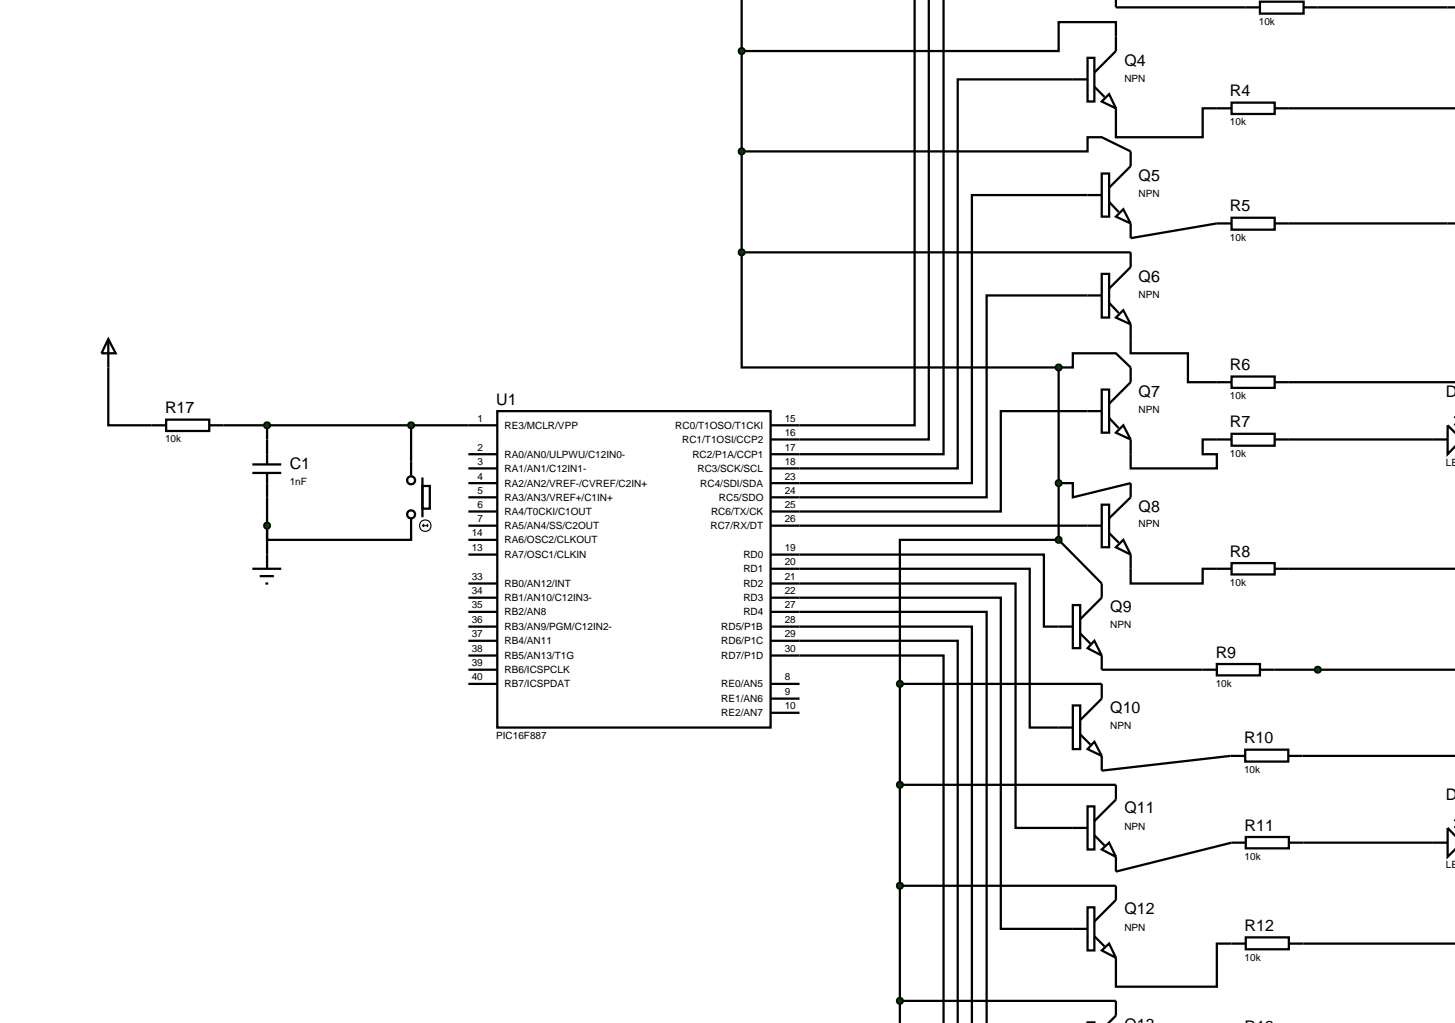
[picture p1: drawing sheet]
<svg xmlns="http://www.w3.org/2000/svg" width="257mm" height="180mm" viewBox="0 0 257 180" stroke-linecap="round" stroke-linejoin="round" font-family="sans-serif">
<g fill="none" stroke="#000" stroke-width=".4">
<path d="M130.8 0v44.5M161.3 0v75h-25.4M163.8 0v77.5h-27.9M166.4 0v80.1h-30.5M189.2 14h-20.3v68.6h-33M196.8 6.4v-2.5h-10.1v5.1h-55.9M196.8 1.3h25.4M217.2 18.1h7.6v2h-7.6zM217.2 19.1h-5.1v5.1h-15.3v-2.5M222.2 .3h7.7v2.1h-7.7zM224.8 19.1h31.8M229.9 1.3h26.7"/>
<path d="M130.8 26.7h61v-2.5h2.5l5.1 2.5M191.8 34.4h-20.4v50.8h-35.5M217.2 38.4h7.6v2.1h-7.6zM217.2 39.4h-2.6l-15.2 2.6M224.8 39.4h31.8M130.8 44.5v20.3h55.9M130.8 44.5h68.6M191.8 52.1h-17.8v35.6h-38.1M199.4 59.8v2.5h10.1v5.1h7.7M19.1 64.8v10.2h10.2M29.3 74h7.6v2h-7.6zM36.9 75h50.8"/>
<path d="M47.1 75v6.9M72.5 75v6.4M87.7 72.5h48.2v55.8h-48.2zM186.7 64.8h2.5v-2.5h7.6l2.6 2.5M186.7 64.8v30.4M191.8 72.5h-15.3v17.7h-40.6M217.2 66.4h7.6v2h-7.6zM217.2 76.5h7.6v2.1h-7.6zM217.2 77.5h-5.1v2.6h2.5v2.5h-15.2v-2.5M224.8 67.4h31.8M224.8 77.5h30.5M256.6 76.3l-1.3-1.3v5.1l1.3-1.4"/>
<path d="M256.6 74.9l-.1 .1M256.6 73.6l-.1 .1M44.5 83.4h5.1M44.5 81.9h5.1M47.1 92.7v2.5h25.4v-1.2M47.1 83.4v14.4M82.6 92.7h5.1M82.6 82.6h5.1M82.6 85.2h5.1M82.6 90.2h5.1M82.6 97.8h5.1M82.6 95.2h5.1"/>
<path d="M82.6 87.7h5.1M82.6 80.1h5.1M135.9 97.8h48.2v12.7h2.6M135.9 92.7h55.9M186.7 85.2h2.5v2.5l10.2-2.5M186.7 95.2h-28v25.4M186.7 95.2l7.6 7.7M217.2 99.3h7.6v2h-7.6zM82.6 118.1h5.1M82.6 102.9h5.1M82.6 105.4h5.1M82.6 107.9h5.1"/>
<path d="M82.6 110.5h5.1M82.6 113h5.1M82.6 115.6h5.1M135.9 100.3h45.7v28h5.1M135.9 102.9h43.2v43.1h10.1M135.9 105.4h40.6v58.4h12.7M135.9 107.9h38.1v72.5M135.9 110.5h35.5v69.9M135.9 113h33v67.4M135.9 115.6h30.5v64.8M194.3 118.1h17.8M199.4 100.3v2.6h12.7v-2.6h5.1"/>
<path d="M224.8 100.3h31.8M224.8 118.1h31.8M82.6 120.6h5.1M135.9 120.6h5.1M135.9 125.7h5.1M135.9 123.2h5.1M158.7 120.6v59.8M158.7 138.4h38.1M158.7 120.6h35.6M219.6 132.2h7.6v2.1h-7.6zM219.6 133.3h-2.6l-22.7 2.6M227.2 133.3h29.4"/>
<path d="M158.7 156.2h38.1M219.7 147.6h7.6v2h-7.6zM219.7 148.6h-2.5l-20.4 5.1M227.3 148.6h28M256.6 147.4l-1.3-1.4v5.1l1.3-1.3M256.6 145.9l-.1 .1M256.6 144.7l-.1 .1M158.7 176.5h38.1M219.7 165.3h7.6v2.1h-7.6zM219.7 166.4h-5.1v7.6h-17.8v-2.6M227.3 166.4h29.3"/>
</g>
<path d="M46.7 74.7l.4-.2-.5 .5zM47.1 74.5l.4 .2 .1 .3zM47.6 75l-.1 .3-.4 .2zM46.6 75l.5 .5-.4-.2z" fill="#004000" stroke="#000" stroke-width=".4"/>
<path d="M46.6 75l.5-.5 .5 .5-.5 .5z" fill="#004000"/>
<g fill="none" stroke="#000" stroke-width=".4">
<path d="M19.1 59.8l1.3 2.5h-2.5zM19.1 59.8v5M47.1 97.8v2.5M72.5 81.4v2.5M72.5 91.4v2.6M74.5 85.7h1.3v4h-1.3zM74.5 84.2v7M44.5 100.3h5.1M45.8 101.6h2.5M46.8 102.9h.5"/>
<circle cx="72.5" cy="90.7" r=".7"/>
<circle cx="72.5" cy="84.7" r=".7"/>
</g>
<g fill="none" stroke="#000" stroke-width=".2">
<path d="M74.5 92.7h1M74.5 92.7l.3 .2M74.8 92.4l-.3 .3M75.3 92.4l.2 .3M75.5 92.7l-.2 .2"/>
<circle cx="75" cy="92.7" r="1.01"/>
</g>
<g fill="#004000" stroke="#000" stroke-width=".4">
<path d="M72.1 74.7l.4-.2-.5 .5zM72.5 74.5l.4 .2 .1 .3zM73 75l-.1 .3-.4 .2zM72 75l.5 .5-.4-.2z"/>
<path d="M46.8 92.3l.3-.1-.5 .5zM47.1 92.2l.4 .2 .1 .3zM47.6 92.7l-.1 .3-.4 .2zM46.6 92.7l.5 .5-.3-.1z"/>
</g>
<g fill="#004000">
<path d="M72 75l.5-.5 .5 .5-.5 .5z"/>
<path d="M46.6 92.7l.5-.5 .5 .5-.5 .5z"/>
</g>
<g fill="none" stroke="#000" stroke-width=".4">
<path d="M196.8 -.1v1.4M189.2 14h2.6M191.8 10.2h1.2v7.7h-1.2zM193 15.3l1.8 1.8M194.3 17.9l1.3-1.3 1.2 2.5zM196.8 6.4v2.6l-3.8 3.8M196.8 19.1v2.6M191.8 34.4h2.5M194.3 30.6h1.3v7.6h-1.3zM195.6 35.6l1.7 1.8M196.8 38.2l1.3-1.3 1.3 2.5zM199.4 26.7v2.6l-3.8 3.8"/>
<path d="M199.4 39.4v2.6M191.8 52.1h2.5M194.3 48.3h1.3v7.7h-1.3zM195.6 53.4l1.7 1.8M196.8 56l1.3-1.3 1.3 2.5zM199.4 44.5v2.6l-3.8 3.8M199.4 57.2v2.6M191.8 72.5h2.5M194.3 68.7h1.3v7.6h-1.3zM195.6 73.7l1.7 1.8M196.8 76.3l1.3-1.3 1.3 2.5zM199.4 64.8v2.6l-3.8 3.8"/>
<path d="M199.4 77.5v2.6M191.8 92.7h2.5M194.3 89h1.3v7.5h-1.3zM195.6 94l1.7 1.7M196.8 96.5l1.3-1.3 1.3 2.6zM199.4 85.2v2.5l-3.8 3.7M199.4 97.8v2.5M212.1 118.1h2.5M214.6 117.1h7.6v2h-7.6zM222.2 118.1h2.6"/>
</g>
<g fill="#004000" stroke="#000" stroke-width=".4">
<path d="M232.1 117.7l.3-.1-.5 .5zM232.4 117.6l.4 .2 .1 .3zM232.4 118.6l.5-.5-.2 .4zM231.9 118.1l.5 .5-.3-.1z"/>
<path d="M130.4 8.7l.4-.2-.5 .5zM130.8 8.5l.4 .2 .1 .3zM131.3 9l-.1 .3-.4 .2zM130.3 9l.5 .5-.3-.1z"/>
<path d="M130.4 26.4l.4-.2-.5 .5zM130.8 26.2l.3 .1 .2 .4zM131.3 26.7l-.1 .3-.4 .2zM130.3 26.7l.5 .5-.3-.1z"/>
<path d="M130.4 44.2l.4-.2-.5 .5zM130.8 44l.4 .2 .1 .3zM131.3 44.5l-.1 .3-.4 .2zM130.3 44.5l.5 .5-.3-.1z"/>
<path d="M186.3 64.5l.4-.2-.5 .5zM186.7 64.3l.3 .1 .2 .4zM186.7 65.3l.5-.5-.2 .4zM186.2 64.8l.5 .5-.4-.2z"/>
</g>
<g fill="#004000">
<path d="M232.4 117.6l.5 .5-.5 .5-.5-.5z"/>
<path d="M130.3 9l.5-.5 .5 .5-.5 .5z"/>
<path d="M130.3 26.7l.5-.5 .5 .5-.5 .5z"/>
<path d="M130.3 44.5l.5-.5 .5 .5-.5 .5z"/>
<path d="M186.2 64.8l.5-.5 .5 .5-.5 .5z"/>
</g>
<g fill="none" stroke="#000" stroke-width=".4">
<path d="M186.7 110.5h2.5M189.2 106.7h1.3v7.6h-1.3zM190.5 111.7l1.8 1.8M193 113l1.3 2.6-2.5-1.3zM194.3 102.9v2.5l-3.8 3.8M194.3 115.6v2.5M186.7 128.3h2.5M189.2 124.4h1.3v7.7h-1.3zM190.5 129.5l1.8 1.8M193 130.8l1.3 2.5-2.5-1.2zM194.3 120.6v2.6l-3.8 3.8M194.3 133.3v2.6"/>
<path d="M196.8 138.4v2.6l-3.8 3.8M189.2 146h2.6M191.8 142.2h1.2v7.6h-1.2zM193 147.3l1.8 1.8M194.3 149.8l1.3-1.2 1.2 2.5zM196.8 151.1v2.6M196.8 156.2v2.5l-3.8 3.8M189.2 163.8h2.6M191.8 160h1.2v7.6h-1.2zM193 165.1l1.8 1.8M194.3 167.6l1.3-1.2 1.2 2.5zM196.8 168.9v2.5"/>
<path d="M196.8 176.5v2.6l-1.3 1.3M191.8 180.4v-.1h1.2v.1"/>
</g>
<g fill="#004000" stroke="#000" stroke-width=".4">
<path d="M186.4 84.8l.3-.1-.5 .5zM186.7 84.7l.4 .2 .1 .3zM186.7 85.7l.5-.5-.2 .4zM186.2 85.2l.5 .5-.4-.2z"/>
<path d="M158.3 176.2l.4-.2-.5 .5zM158.7 176l.4 .2 .1 .3zM158.7 177l.5-.5-.2 .4zM158.2 176.5l.5 .5-.3-.1z"/>
<path d="M158.4 155.8l.3-.1-.5 .5zM158.7 155.7l.3 .1 .2 .4zM158.7 156.7l.5-.5-.2 .4zM158.2 156.2l.5 .5-.3-.1z"/>
<path d="M158.3 138.1l.4-.2-.5 .5zM158.7 137.9l.4 .2 .1 .3zM158.7 138.9l.5-.5-.2 .4zM158.2 138.4l.5 .5-.3-.1z"/>
<path d="M158.4 120.2l.3-.1-.5 .5zM158.7 120.1l.3 .1 .2 .4zM159.2 120.6l-.2 .4-.3 .1zM158.2 120.6l.5 .5-.4-.2z"/>
<path d="M186.3 94.9l.4-.2-.5 .5zM186.7 94.7l.3 .1 .2 .4zM187.2 95.2l-.1 .3-.4 .2zM186.2 95.2l.5 .5-.4-.2z"/>
</g>
<g fill="#004000">
<path d="M186.7 84.7l.5 .5-.5 .5-.5-.5z"/>
<path d="M158.7 176l.5 .5-.5 .5-.5-.5z"/>
<path d="M158.7 155.7l.5 .5-.5 .5-.5-.5z"/>
<path d="M158.7 137.9l.5 .5-.5 .5-.5-.5z"/>
<path d="M158.7 120.1l.5 .5-.5 .5-.5-.5z"/>
<path d="M186.2 95.2l.5-.5 .5 .5-.5 .5z"/>
</g>
<g font-size="2.8">
<text x="222" y="-.7">R3</text>
<text x="198.3" y="11.6">Q4</text>
<text x="216.9" y="17">R4</text>
<text x="200.8" y="31.9">Q5</text>
<text x="216.9" y="37.3">R5</text>
<text x="200.8" y="49.7">Q6</text>
<text x="216.9" y="65.3">R6</text>
<text x="87.5" y="71.4">U1</text>
<text x="200.8" y="70">Q7</text>
<text x="255" y="70.1">D4</text>
<text x="29.1" y="72.9">R17</text>
<text x="216.9" y="75.4">R7</text>
<text x="51.1" y="82.7">C1</text>
<text x="200.8" y="90.3">Q8</text>
<text x="216.9" y="98.2">R8</text>
<text x="195.8" y="108">Q9</text>
<text x="214.4" y="116">R9</text>
<text x="195.8" y="125.8">Q10</text>
<text x="219.4" y="131.1">R10</text>
<text x="198.3" y="143.5">Q11</text>
<text x="255" y="141.1">D6</text>
<text x="219.5" y="146.5">R11</text>
<text x="198.3" y="161.3">Q12</text>
<text x="219.5" y="164.2">R12</text>
</g>
<g font-size="1.8">
<text x="222" y="4.4">10k</text>
<text x="198.3" y="14.4">NPN</text>
<text x="216.9" y="22.1">10k</text>
<text x="200.8" y="34.7">NPN</text>
<text x="216.9" y="42.5">10k</text>
<text x="200.8" y="52.5">NPN</text>
<text x="216.9" y="70.4">10k</text>
<text x="29.1" y="78">10k</text>
<text x="84.2" y="74.4">1</text>
<text x="89" y="75.6">RE3/MCLR/VPP</text>
<text x="119.1" y="75.6">RC0/T1OSO/T1CKI</text>
<text x="138.4" y="76.9">16</text>
<text x="138.4" y="74.4">15</text>
<text x="200.8" y="72.8">NPN</text>
<text x="84.2" y="82">3</text>
<text x="84.2" y="79.5">2</text>
<text x="89" y="83.2">RA1/AN1/C12IN1-</text>
<text x="89" y="80.7">RA0/AN0/ULPWU/C12IN0-</text>
<text x="120.3" y="78.1">RC1/T1OSI/CCP2</text>
<text x="122.1" y="80.7">RC2/P1A/CCP1</text>
<text x="123" y="83.2">RC3/SCK/SCL</text>
<text x="138.4" y="82">18</text>
<text x="138.4" y="79.5">17</text>
<text x="216.9" y="80.6">10k</text>
<text x="255" y="82.1">LED</text>
<text x="51.1" y="85.5">1nF</text>
<text x="84.2" y="84.6">4</text>
<text x="84.2" y="89.6">6</text>
<text x="84.2" y="87.1">5</text>
<text x="89" y="85.8">RA2/AN2/VREF-/CVREF/C2IN+</text>
<text x="89" y="88.3">RA3/AN3/VREF+/C1IN+</text>
<text x="123.5" y="85.8">RC4/SDI/SDA</text>
<text x="126.8" y="88.3">RC5/SDO</text>
<text x="138.4" y="84.6">23</text>
<text x="138.4" y="87.1">24</text>
<text x="138.4" y="89.6">25</text>
<text x="83.2" y="94.6">14</text>
<text x="84.2" y="92.1">7</text>
<text x="89" y="90.8">RA4/T0CKI/C1OUT</text>
<text x="89" y="93.3">RA5/AN4/SS/C2OUT</text>
<text x="89" y="95.8">RA6/OSC2/CLKOUT</text>
<text x="125.3" y="93.3">RC7/RX/DT</text>
<text x="125.4" y="90.8">RC6/TX/CK</text>
<text x="138.4" y="92.1">26</text>
<text x="200.8" y="93">NPN</text>
<text x="83.2" y="97.2">13</text>
<text x="89" y="98.4">RA7/OSC1/CLKIN</text>
<text x="131.1" y="100.9">RD1</text>
<text x="131.1" y="98.4">RD0</text>
<text x="138.4" y="99.7">20</text>
<text x="138.4" y="97.2">19</text>
<text x="83.2" y="102.3">33</text>
<text x="83.2" y="104.8">34</text>
<text x="83.2" y="107.3">35</text>
<text x="89" y="103.5">RB0/AN12/INT</text>
<text x="89" y="106">RB1/AN10/C12IN3-</text>
<text x="131.1" y="106">RD3</text>
<text x="131.1" y="103.5">RD2</text>
<text x="138.4" y="104.8">22</text>
<text x="138.4" y="102.3">21</text>
<text x="138.4" y="107.3">27</text>
<text x="216.9" y="103.3">10k</text>
<text x="83.2" y="112.4">37</text>
<text x="83.2" y="109.9">36</text>
<text x="89" y="108.5">RB2/AN8</text>
<text x="89" y="113.6">RB4/AN11</text>
<text x="89" y="111.1">RB3/AN9/PGM/C12IN2-</text>
<text x="127.2" y="111.1">RD5/P1B</text>
<text x="127.2" y="113.6">RD6/P1C</text>
<text x="131.1" y="108.5">RD4</text>
<text x="138.4" y="109.9">28</text>
<text x="138.4" y="112.4">29</text>
<text x="195.8" y="110.8">NPN</text>
<text x="83.2" y="120">40</text>
<text x="83.2" y="117.5">39</text>
<text x="83.2" y="115">38</text>
<text x="89" y="118.7">RB6/ICSPCLK</text>
<text x="89" y="116.2">RB5/AN13/T1G</text>
<text x="127.2" y="116.2">RD7/P1D</text>
<text x="138.4" y="115">30</text>
<text x="138.4" y="120">8</text>
<text x="89" y="121.2">RB7/ICSPDAT</text>
<text x="127.2" y="123.8">RE1/AN6</text>
<text x="127.2" y="121.2">RE0/AN5</text>
<text x="138.4" y="125.1">10</text>
<text x="138.4" y="122.6">9</text>
<text x="214.4" y="121.1">10k</text>
<text x="87.5" y="130.3">PIC16F887</text>
<text x="127.2" y="126.3">RE2/AN7</text>
<text x="195.8" y="128.6">NPN</text>
<text x="219.4" y="136.3">10k</text>
<text x="198.3" y="146.4">NPN</text>
<text x="219.5" y="151.6">10k</text>
<text x="255" y="153.1">LED</text>
<text x="198.3" y="164.1">NPN</text>
<text x="219.5" y="169.4">10k</text>
</g>
</svg>
